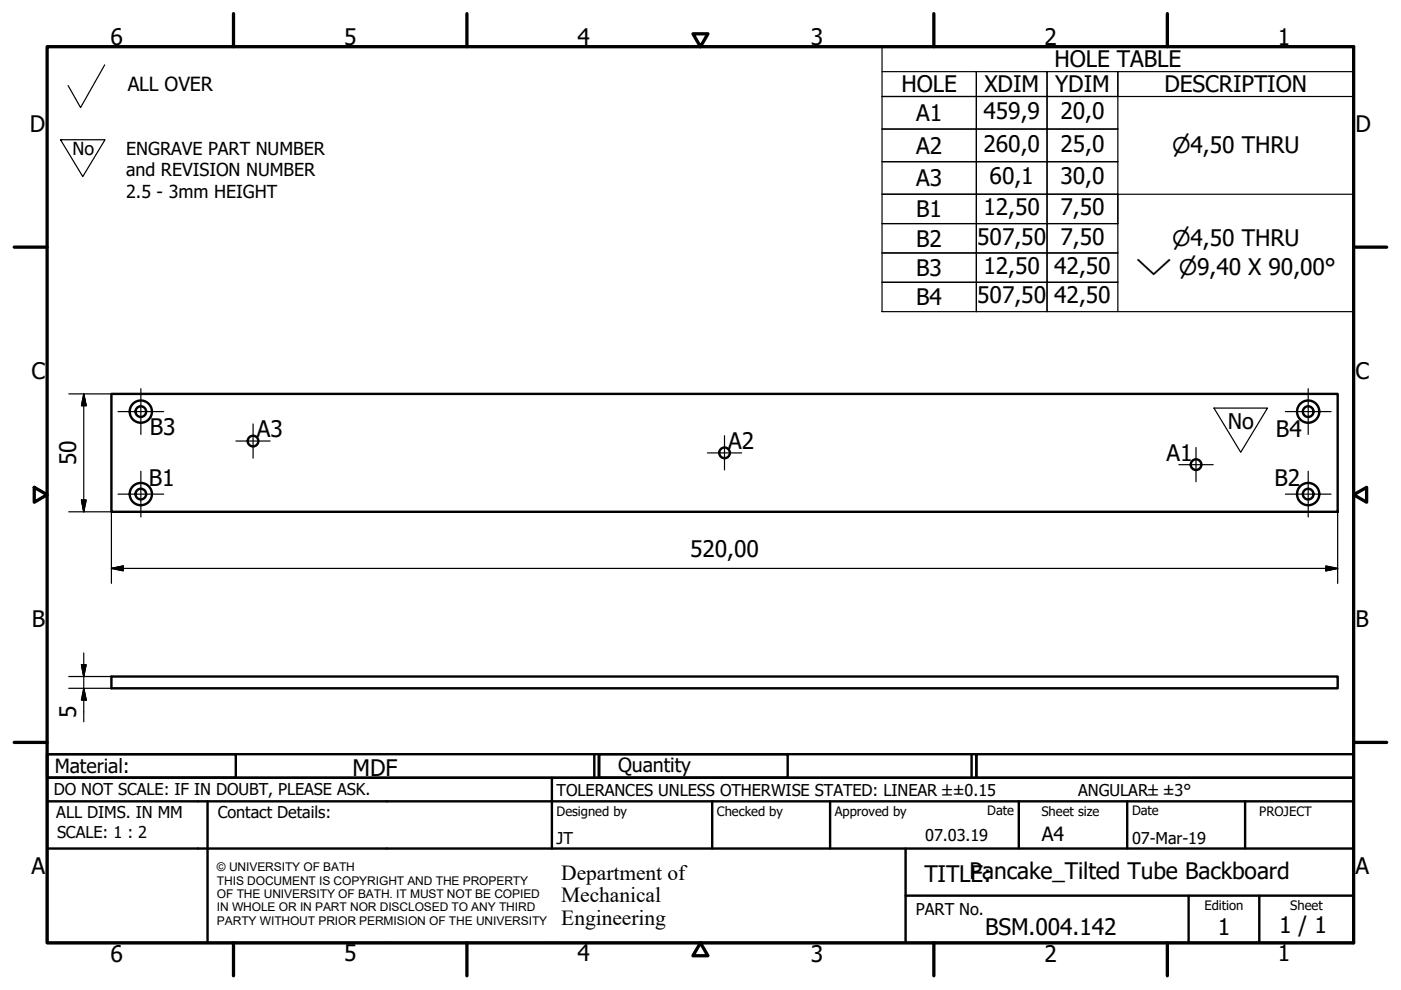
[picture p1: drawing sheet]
<svg xmlns="http://www.w3.org/2000/svg" width="297mm" height="210mm" viewBox="0 0 297 210" stroke-linecap="round" stroke-linejoin="round" font-family="sans-serif">
<!-- layer: Visible (ISO) -->
<g fill="none" stroke="#000" stroke-width=".51">
<path d="M23.6 83.5h260v25h-260zM23.6 143.4h260v2.5h-260z"/>
<circle cx="29.9" cy="87.3" r="1.13"/>
<circle cx="29.9" cy="87.3" r="2.36"/>
<circle cx="53.6" cy="93.5" r="1.13"/>
<circle cx="153.6" cy="96" r="1.13"/>
<circle cx="253.6" cy="98.5" r="1.13"/>
<circle cx="277.4" cy="87.3" r="2.36"/>
<circle cx="277.4" cy="87.3" r="1.13"/>
<circle cx="29.9" cy="104.8" r="1.13"/>
<circle cx="29.9" cy="104.8" r="2.36"/>
<circle cx="277.4" cy="104.8" r="2.36"/>
<circle cx="277.4" cy="104.8" r="1.13"/>
</g>
<!-- layer: Border (ISO) -->
<g fill="none" stroke="#000" stroke-width=".7">
<path d="M10 9.9h277v190h-277zM49.5 2.9v7M99 2.9v7M146.9 7.2h3.2l-1.6 2.7zM198 2.9v7M247.5 2.9v7M3 52.4h7M287 52.4h7M7.3 103.3l2.7 1.6-2.7 1.6zM287 104.9l2.8-1.6v3.2zM3 157.4h7M287 157.4h7"/>
<path d="M49.5 199.9v7M99 199.9v7M148.5 199.9l1.6 2.7h-3.2zM198 199.9v7M247.5 199.9v7"/>
</g>
<!-- layer: Title (ISO) -->
<g fill="none" stroke="#000" stroke-width=".51">
<path d="M10 159.9h40v5h-40zM10 159.9h117v5h-117zM126 159.9v5M127 159.9h40v5h-40zM127 159.9h80v5h-80zM206 159.9v5M207 159.9h80v5h-80zM10 169.9v-5h277v5M10 169.9h277v30h-277zM10 179.9h277M44 169.9v30M117 164.9v15"/>
<path d="M151 169.9v10M176 169.9v10M192 179.9v20M216 169.9v10M239 169.9v10M264 169.9v10M192 189.9h95M252 189.9v10M267 189.9v10"/>
</g>
<!-- layer: Symbol (ISO) -->
<g fill="none" stroke="#000" stroke-width=".25">
<path d="M187 15.2h20v5.3h-20h20v6.9h-20h20v6.9h-20h20v6.9h-20h20v6.2h-20h20v6.2h-20h20v6.3h-20h20v6.2v-6.2h15v6.2v-6.2h15v6.2M187 9.9h100v56.2h-100zM207 15.2h15v5.3h-15zM222 15.2h15v5.3h-15zM287 15.2h-50v5.3h50M207 20.5h15v6.9h-15zM207 27.4h15v6.9h-15zM207 34.3h15v6.9h-15zM222 20.5h15v6.9h-15zM222 27.4h15v6.9h-15zM222 34.3h15v6.9h-15zM207 41.2h15v6.2h-15z"/>
<path d="M207 47.4h15v6.2h-15zM207 53.6h15v6.3h-15zM222 41.2h15v6.2h-15zM222 47.4h15v6.2h-15zM222 53.6h15v6.3h-15zM237 47.4v-6.2h50v6.2"/>
</g>
<!-- layer: Sketch Geometry (ISO) -->
<path d="M22.2 13.8l-5.1 9-2.7-4.7M12.8 29.6h9.5l-4.8 7.8zM257.4 86.5h11.3l-5.6 9.4z" fill="none" stroke="#000" stroke-width=".25"/>
<path d="M263 105.3h.1" fill="none" stroke="#fff" stroke-width=".21"/>
<!-- layer: Center Mark (ISO) -->
<g fill="none" stroke="#000" stroke-width=".25">
<path d="M25 87.3h9.7M29.9 82.4v9.7M29.9 99.9v9.7M50 93.5h7.3M53.7 89.9v7.2M150 96h7.2M153.6 92.4v7.2M250 98.5h7.2M253.6 94.9v7.2M272.5 87.3h9.7M277.4 99.9v9.7M277.4 82.4v9.7"/>
<path d="M25 104.8h9.7M272.5 104.8h9.7"/>
</g>
<!-- layer: Dimension (ISO) -->
<g fill="none" stroke="#000" stroke-width=".25">
<path d="M14.6 83.5h9M17.8 83.5l.5 2.5h-1zM17.8 83.5v25M14.6 108.5h9v15.2M17.3 106h1l-.5 2.5zM283.6 108.5v15.2M17.8 138.4v14.6M23.6 120.5l2.5-.5v1zM23.6 120.5h260M281.1 120l2.5 .5-2.5 .5zM14.6 145.9h9M14.6 143.4h9"/>
<path d="M17.3 140.9h1l-.5 2.5zM17.8 145.9l.5 2.5h-1z"/>
</g>
<path d="M17.8 83.5l.5 2.5zM17.8 83.5l.5 2.5h-1zM17.3 106l.5 2.5zM17.3 106h1l-.5 2.5zM23.6 120.5l2.5-.5zM23.6 120.5l2.5-.5v1zM281.1 121l2.5-.5zM281.1 120l2.5 .5-2.5 .5zM17.3 140.9l.5 2.5zM17.3 140.9h1l-.5 2.5zM17.8 145.9l.5 2.5zM17.8 145.9l.5 2.5h-1z" fill="#000" stroke="#000" stroke-width=".25"/>
<g font-size="4.8">
<text x="23.4" y="9.5">6</text>
<text x="72.9" y="9.5">5</text>
<text x="122.4" y="9.5">4</text>
<text x="171.9" y="9.5">3</text>
<text x="221.4" y="9.5">2</text>
<text x="270.9" y="9.5">1</text>
<text x="223.6" y="14.3">HOLE TABLE</text>
<text x="191.1" y="19.6">HOLE</text>
<text x="208.7" y="19.6">XDIM</text>
<text x="223.7" y="19.6">YDIM</text>
<text x="246.9" y="19.6">DESCRIPTION</text>
<text x="6.3" y="27.9">D</text>
<text x="194.2" y="25.7">A1</text>
<text x="208.5" y="25.3">459,9</text>
<text x="224.8" y="25.3">20,0</text>
<text x="287.4" y="27.9">D</text>
<text x="194.2" y="32.6">A2</text>
<text x="208.5" y="32.2">260,0</text>
<text x="224.8" y="32.2">25,0</text>
<text x="194.2" y="39.5">A3</text>
<text x="209.8" y="39.1">60,1</text>
<text x="224.8" y="39.1">30,0</text>
<text x="194.3" y="46.1">B1</text>
<text x="208.5" y="45.6">12,50</text>
<text x="224.8" y="45.6">7,50</text>
<text x="194.3" y="52.3">B2</text>
<text x="207.2" y="51.9">507,50</text>
<text x="224.8" y="51.9">7,50</text>
<text x="194.3" y="58.5">B3</text>
<text x="208.5" y="58.1">12,50</text>
<text x="223.5" y="58.1">42,50</text>
<text x="194.3" y="64.7">B4</text>
<text x="207.2" y="64.3">507,50</text>
<text x="223.5" y="64.3">42,50</text>
<text x="6.7" y="80.4">C</text>
<text x="287.4" y="80.4">C</text>
<text x="31.8" y="92.2">B3</text>
<text x="54.4" y="92.6">A3</text>
<text x="154.4" y="95.2">A2</text>
<text x="270.5" y="92.7">B4</text>
<text x="16.2" y="98.7" transform="rotate(-90 16.2 98.7)">50</text>
<text x="247.3" y="97.7">A1</text>
<text x="31.5" y="103.1">B1</text>
<text x="270.2" y="103.1">B2</text>
<text x="146.3" y="118.1">520,00</text>
<text x="6.8" y="132.9">B</text>
<text x="287.4" y="132.9">B</text>
<text x="16.2" y="152.3" transform="rotate(-90 16.2 152.3)">5</text>
<text x="74.8" y="164.4">MDF</text>
<text x="6.7" y="185.4">A</text>
<text x="287.4" y="185.4">A</text>
<text x="196" y="187">TITLPancake_Tilted Tube Backboard</text>
<text x="205.8" y="187">E:</text>
<text x="271.2" y="197.9">1 / 1</text>
<text x="23.4" y="203.9">6</text>
<text x="72.9" y="203.8">5</text>
<text x="122.4" y="203.8">4</text>
<text x="171.9" y="203.9">3</text>
<text x="208.9" y="198.2">BSM.004.142</text>
<text x="221.4" y="203.9">2</text>
<text x="258.2" y="198.2">1</text>
<text x="270.9" y="203.8">1</text>
</g>
<g font-size="4.6">
<text x="248.5" y="32.5">⌀4,50 THRU</text>
<text x="248.5" y="52.3">⌀4,50 THRU</text>
<text x="240.8" y="58.4">⌵ ⌀9,40 X 90,00°</text>
<text x="260.3" y="91">No</text>
<text x="119" y="186.5">Department of</text>
<text x="119" y="191.3">Mechanical</text>
<text x="119" y="196">Engineering</text>
</g>
<g font-size="4.1">
<text x="27.1" y="19.2">ALL OVER</text>
<text x="11.6" y="163.9">Material:</text>
<text x="131" y="163.7">Quantity</text>
<text x="220.9" y="178.4">A4</text>
</g>
<g font-size="3.8">
<text x="15.4" y="32.9">No</text>
<text x="26.8" y="32.9">ENGRAVE PART NUMBER</text>
<text x="26.8" y="37.4">and REVISION NUMBER</text>
<text x="26.8" y="41.9">2.5 - 3mm HEIGHT</text>
</g>
<g font-size="3.5">
<text x="11.4" y="168.5">DO NOT SCALE: IF IN DOUBT, PLEASE ASK.</text>
<text x="11.9" y="173.5">ALL DIMS. IN MM</text>
<text x="46.2" y="173.5">Contact Details:</text>
<text x="118" y="168.8">TOLERANCES UNLESS OTHERWISE STATED: LINEAR ±±0.15</text>
<text x="228.6" y="168.8">ANGULAR±±3°</text>
<text x="12.1" y="177.6">SCALE: 1 : 2</text>
<text x="118" y="178.9">JT</text>
<text x="196.2" y="178.3">07.03.19</text>
<text x="240" y="178.9">07-Mar-19</text>
<text x="194.2" y="194.1">PART No.</text>
</g>
<g font-size="2.8">
<text x="118" y="173">Designed by</text>
<text x="152" y="173">Checked by</text>
<text x="177" y="173">Approved by</text>
<text x="209.3" y="172.9">Date</text>
<text x="220.8" y="173">Sheet size</text>
<text x="240" y="172.9">Date</text>
<text x="267" y="172.9">PROJECT</text>
<text x="255.4" y="193">Edition</text>
<text x="273.6" y="193">Sheet</text>
</g>
<g font-size="2.5">
<text x="46" y="184.7">© UNIVERSITY OF BATH</text>
<text x="46" y="187.6">THIS DOCUMENT IS COPYRIGHT AND THE PROPERTY</text>
<text x="46" y="190.4">OF THE UNIVERSITY OF BATH. IT MUST NOT BE COPIED</text>
<text x="46" y="193.2">IN WHOLE OR IN PART NOR DISCLOSED TO ANY THIRD</text>
<text x="46" y="196.1">PARTY WITHOUT PRIOR PERMISION OF THE UNIVERSITY</text>
</g>
</svg>
